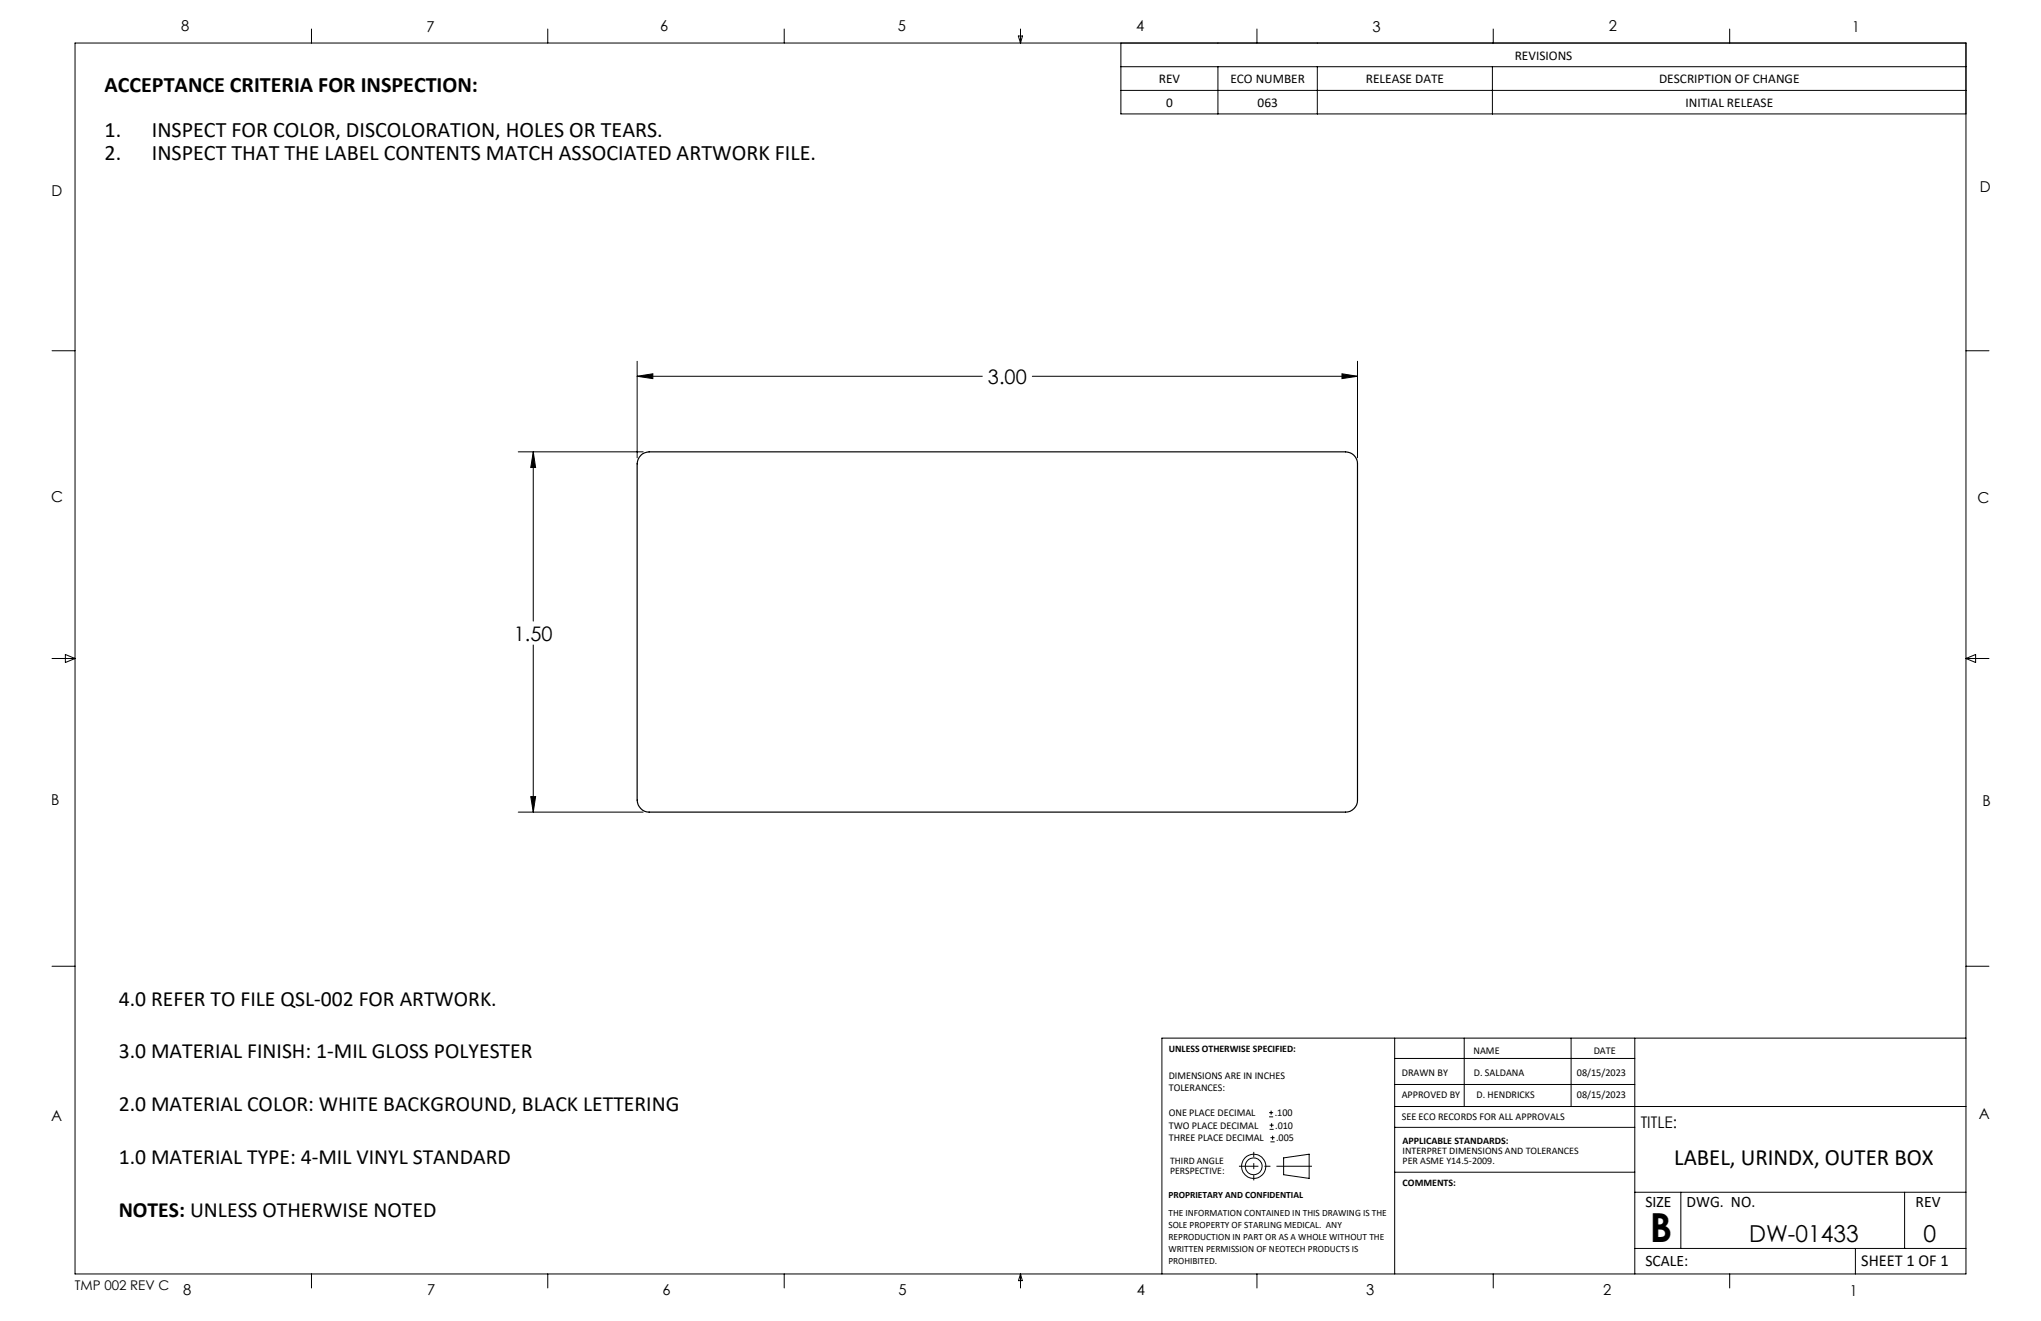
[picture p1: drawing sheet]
<svg xmlns="http://www.w3.org/2000/svg" width="432mm" height="279mm" viewBox="0 0 432 279" stroke-linecap="round" stroke-linejoin="round" font-family="sans-serif">
<path d="M135.6 96.3a2.72 2.72 0 0 1 1.7-.7h147.4a2.53 2.53 0 0 1 2.5 2.5v71.1a2.53 2.53 0 0 1-2.5 2.6h-147.4a2.59 2.59 0 0 1-2.5-2.6v-71.1a2.71 2.71 0 0 1 .8-1.8z" fill="none" stroke="#000" stroke-width=".25"/>
<g fill="none" stroke="#000" stroke-width=".21">
<path d="M15.9 9.1h400v260.4h-400zM65.9 6.1v3M115.9 6.1v3M165.9 6.1v3M215.4 7.6h.9l-.4 1.5zM215.9 6.1v3M237.1 9.1v15h178.8M237.1 14.1h178.8M237.1 19.1h178.8M257.7 14.1v10M265.9 6.1v3M278.7 14.1v10"/>
<path d="M315.7 14.1v10M315.9 6.1v3M365.9 6.1v3M11 74.2h4.9M134.8 79.6l3.3-.5v1zM134.8 76.4v20.4M134.8 79.6h73M218.4 79.6h68.8M283.9 79.1l3.3 .5-3.3 .5zM287.2 76.4v20.4M415.9 74.2h4.9M109.6 95.6h26.5"/>
<path d="M112.8 95.6l.5 3.3h-1zM112.8 95.6v35.8M11 139.3h4.9M13.8 138.4l2.1 .9-2.1 .8zM112.8 136.4v35.4M415.9 139.3h4.9M415.9 139.3l2.1-.9v1.7zM109.6 171.8h26.5M112.3 168.5h1l-.5 3.3zM11 204.4h4.9M295.1 219.6v49.9M309.8 219.6v14.4"/>
<path d="M332.4 219.6v14.4M345.9 219.6v49.9M415.9 204.4h4.9M415.9 219.6h-170.1v49.9M268.5 236.2h.8M268.5 235.3h.8M268.6 238.9h.9M268.6 238h.9M268.9 234.9v.9M269 237.6v.8M295.1 238.4h50.8M295.1 234h120.8"/>
<path d="M295.1 229.4h50.8M295.1 223.9h50.8M268.8 241.5h.9M268.8 240.6h.9M269.2 240.2v.9M271.6 244.9l5.4-.8v5.1l-5.4-.7zM295.1 247.9h50.8M345.9 252.2h70M355.6 252.2v11.9M402.9 252.2v11.9M65.9 269.5v2.9M115.9 269.5v2.9"/>
<path d="M165.9 269.5v2.9M215.9 269.5v2.9M215.9 269.5l.4 1.4h-.8zM265.9 269.5v2.9M315.9 269.5v2.9M345.9 264.1h70M365.9 269.5v2.9M392.5 264.1v5.4"/>
<circle cx="265.2" cy="246.7" r="2.57"/>
<circle cx="265.2" cy="246.7" r="1.78"/>
</g>
<path d="M277.6 246.7h-15.5" fill="none" stroke="#000" stroke-width=".21" stroke-dasharray="15.2 1.3 1.3 1.3" stroke-dashoffset="7.7" stroke-linecap="butt"/>
<path d="M265.3 243.6v6.1" fill="none" stroke="#000" stroke-width=".21" stroke-dasharray="15.2 1.3 1.3 1.3" stroke-dashoffset="14.1" stroke-linecap="butt"/>
<path d="M283.9 79.1l3.3 .5-3.3 .5zM134.8 79.6l3.3-.5v1zM112.8 95.6l.5 3.3h-1zM112.3 168.5h1l-.5 3.3z" fill="#000"/>
<text font-size="8.5" x="349" y="262.6">B</text>
<g font-size="4.9">
<text x="354.2" y="246.3">LABEL, URINDX, OUTER BOX</text>
<text x="370.1" y="262.7">DW-01433</text>
<text x="407" y="262.7">0</text>
</g>
<g font-size="4.7">
<text x="22.1" y="19.6">ACCEPTANCE CRITERIA FOR INSPECTION:</text>
<text x="22.1" y="29.1">1.</text>
<text x="32.1" y="29.1">INSPECT FOR COLOR, DISCOLORATION, HOLES OR TEARS.</text>
<text x="22.1" y="33.8">2.</text>
<text x="32.1" y="33.8">INSPECT THAT THE LABEL CONTENTS MATCH ASSOCIATED ARTWORK FILE.</text>
</g>
<g font-size="4.6">
<text x="25.1" y="212.7">4.0 REFER TO FILE QSL-002 FOR ARTWORK.</text>
<text x="25.1" y="223.9">3.0 MATERIAL FINISH: 1-MIL GLOSS POLYESTER</text>
<text x="25.1" y="235">2.0 MATERIAL COLOR: WHITE BACKGROUND, BLACK LETTERING</text>
<text x="25.1" y="246.2">1.0 MATERIAL TYPE: 4-MIL VINYL STANDARD</text>
<text x="25.1" y="257.4">NOTES: UNLESS OTHERWISE NOTED</text>
</g>
<g font-size="4.2">
<text x="209" y="81.2">3.00</text>
<text x="108.7" y="135.5">1.50</text>
</g>
<text font-size="3.5" x="393.8" y="267.7">SHEET 1 OF 1</text>
<g font-size="3.4">
<text x="347.1" y="238.6">TITLE:</text>
<text x="348.1" y="255.4">SIZE</text>
<text x="356.8" y="255.4">DWG. NO.</text>
<text x="405.3" y="255.4">REV</text>
<text x="348.1" y="267.8">SCALE:</text>
</g>
<g font-size="3.2">
<text x="38.3" y="6.7">8</text>
<text x="90.2" y="6.7">7</text>
<text x="139.7" y="6.5">6</text>
<text x="190" y="6.5">5</text>
<text x="240.4" y="6.5">4</text>
<text x="290.4" y="6.7">3</text>
<text x="340.4" y="6.5">2</text>
<text x="391.9" y="6.7">1</text>
<text x="10.9" y="41.6">D</text>
<text x="418.9" y="40.7">D</text>
<text x="10.9" y="106.3">C</text>
<text x="418.4" y="106.4">C</text>
<text x="10.8" y="170.2">B</text>
<text x="419.4" y="170.6">B</text>
<text x="10.8" y="237.2">A</text>
<text x="418.6" y="236.8">A</text>
<text x="38.8" y="273.8">8</text>
<text x="90.4" y="273.8">7</text>
<text x="140.2" y="273.8">6</text>
<text x="190.1" y="273.9">5</text>
<text x="240.5" y="273.8">4</text>
<text x="289" y="273.9">3</text>
<text x="339.1" y="273.8">2</text>
<text x="391.4" y="274.1">1</text>
</g>
<g font-size="2.8">
<text x="245.2" y="17.6">REV</text>
<text x="260.3" y="17.6">ECO NUMBER</text>
<text x="289" y="17.6">RELEASE DATE</text>
<text x="320.4" y="12.6">REVISIONS</text>
<text x="351" y="17.6">DESCRIPTION OF CHANGE</text>
<text x="246.7" y="22.6">0</text>
<text x="266.1" y="22.6">063</text>
<text x="356.6" y="22.6">INITIAL RELEASE</text>
<text x="15.8" y="272.9">TMP 002 REV C</text>
</g>
<g font-size="2.2">
<text x="296.6" y="227.5">DRAWN BY</text>
<text x="311.8" y="222.8">NAME</text>
<text x="311.8" y="227.5">D. SALDANA</text>
<text x="333.6" y="227.6">08/15/2023</text>
<text x="337.2" y="222.8">DATE</text>
<text x="247.3" y="228.2">DIMENSIONS ARE IN INCHES</text>
<text x="247.3" y="230.8">TOLERANCES:</text>
<text x="296.5" y="232.2">APPROVED BY</text>
<text x="312.4" y="232.2">D. HENDRICKS</text>
<text x="333.6" y="232.2">08/15/2023</text>
<text x="247.3" y="238.8">TWO PLACE DECIMAL</text>
<text x="247.3" y="236.1">ONE PLACE DECIMAL</text>
<text x="269.7" y="236.1">.100</text>
<text x="269.8" y="238.8">.010</text>
<text x="296.5" y="237">SEE ECO RECORDS FOR ALL APPROVALS</text>
<text x="247.3" y="241.4">THREE PLACE DECIMAL</text>
<text x="270" y="241.4">.005</text>
</g>
<g font-size="2.1">
<text x="247.3" y="222.6">UNLESS OTHERWISE SPECIFIED:</text>
<text x="296.7" y="242">APPLICABLE STANDARDS:</text>
<text x="296.7" y="244.2">INTERPRET DIMENSIONS AND TOLERANCES</text>
<text x="247.6" y="246.3">THIRD ANGLE</text>
<text x="247.6" y="248.4">PERSPECTIVE:</text>
<text x="296.7" y="246.3">PER ASME Y14.5-2009.</text>
<text x="296.7" y="250.9">COMMENTS:</text>
</g>
<g font-size="2">
<text x="247.2" y="253.4">PROPRIETARY AND CONFIDENTIAL</text>
<text x="247.2" y="257.3">THE INFORMATION CONTAINED IN THIS DRAWING IS THE</text>
<text x="247.2" y="259.8">SOLE PROPERTY OF STARLING MEDICAL. ANY</text>
<text x="247.2" y="262.3">REPRODUCTION IN PART OR AS A WHOLE WITHOUT THE</text>
<text x="247.2" y="264.9">WRITTEN PERMISSION OF NEOTECH PRODUCTS IS</text>
<text x="247.2" y="267.4">PROHIBITED.</text>
</g>
</svg>
